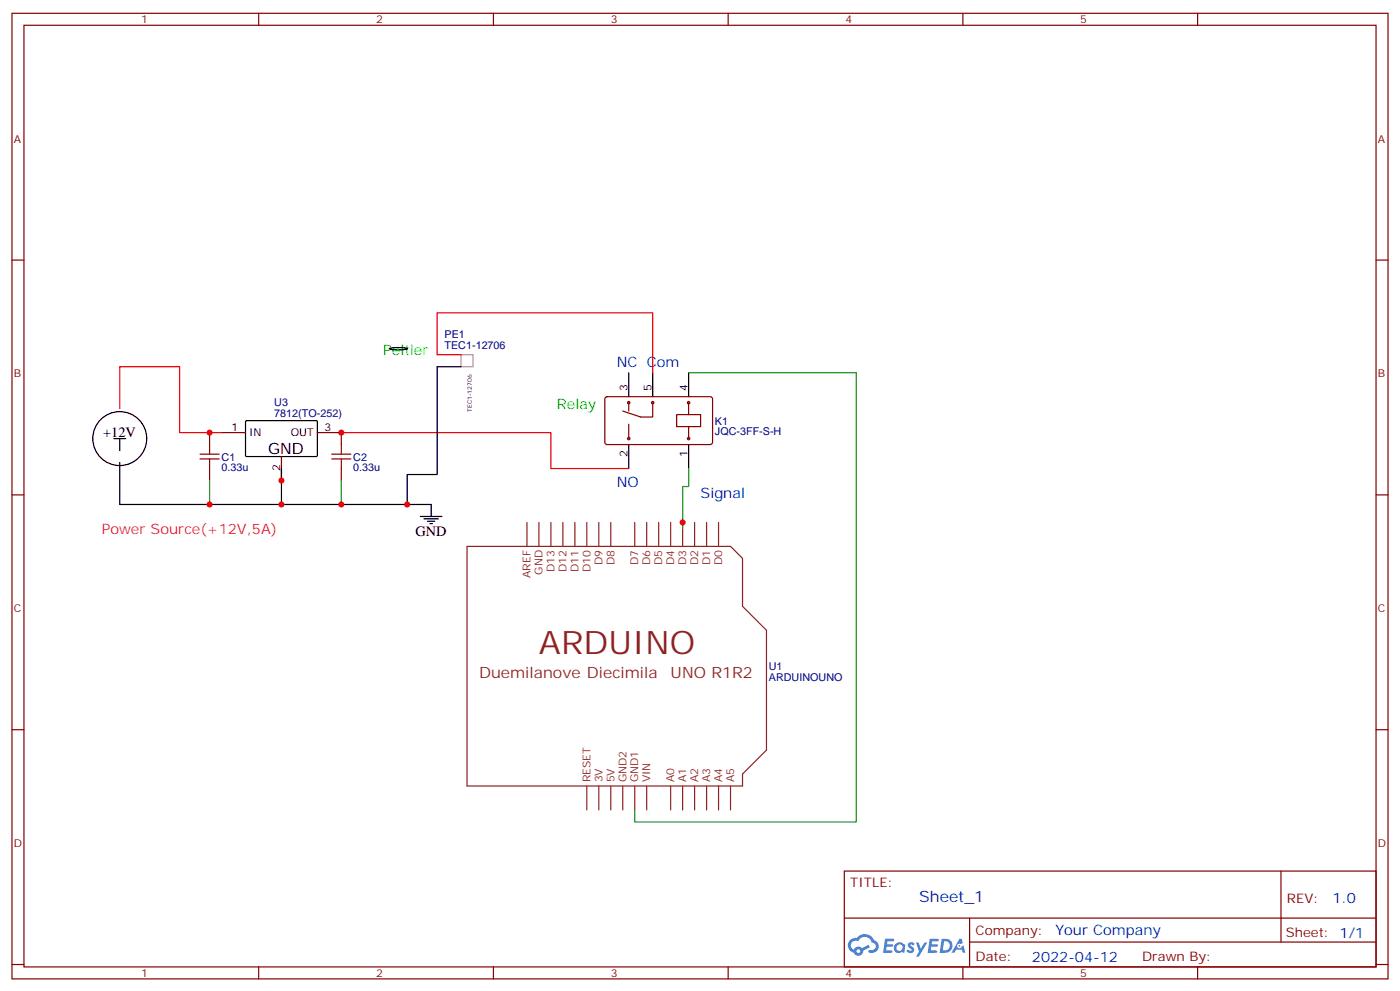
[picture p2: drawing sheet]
<svg xmlns="http://www.w3.org/2000/svg" width="412mm" height="292mm" viewBox="0 0 412 292" stroke-linecap="round" stroke-linejoin="round" font-family="sans-serif">
<g fill="none" stroke="#870000" stroke-width=".35">
<path d="M3.5 3.9h405.4v284.4h-405.4zM7.1 7.4h398.2v277.3h-398.2zM76.2 3.9v3.5M145.3 3.9v3.5M214.5 3.9v3.5M283.6 3.9v3.5M352.8 3.9v3.5M3.5 76.6h3.6M405.3 76.6h3.6M3.5 145.7h3.6M405.3 145.7h3.6M3.5 214.9h3.6"/>
<path d="M405.3 214.9h3.6M248.7 256.5h156.6v28.2h-156.6zM377.3 256.5v20.9M248.7 270.4h156.5M285.6 277.4h119.6M285.6 270.4v14.1M3.5 284h3.6M76.2 284.7v3.6M145.3 284.7v3.6M214.5 284.7v3.6M283.6 284.7v3.6M352.8 284.7v3.6"/>
<path d="M405.3 284h3.6"/>
</g>
<g fill="#5487ff">
<path d="M267.7 277.7a1.22 1.22 0 0 1 1.7 .2l-.4 .6a.47 .47 0 0 0-.3-.4 .47 .47 0 0 0-.5 .2l.1 .2a1.14 1.14 0 0 1 .8 1.8 1.14 1.14 0 0 1-1.9 0l-.2-.2 .5-.6 .7 .5a.29 .29 0 0 0 .3-.3 .29 .29 0 0 0-.2-.3 1.04 1.04 0 0 1-.6-1.7z"/>
<path d="M260.7 276.4h2.4l.3 .2-.2 .5-1.8 .1-.1 .8h1.5l.3 .4-.3 .4h-1.6l-.2 1.1h1.7l.2 .3-.2 .3-2.6 .1z"/>
<path d="M273.8 276.4h2.4l.3 .2-.1 .5-1.8 .1-.2 .8h1.6l.3 .4-.4 .4h-1.6l-.1 1.1h1.7l.2 .3-.2 .3-2.6 .1z"/>
<path d="M282.6 276.4h.7l.3 1.3-.6 .3a.69 .69 0 0 0-1 .3 .69 .69 0 0 0 .4 .9 .69 .69 0 0 0 .9-.6l.5-.2 .6 2.2h-.8l-.2-.9h-1.8l-.5 .9h-.8z"/>
<path d="M269.8 277.5h.8l.6 1.8 1.1-1.8h.9l-2.6 4.2h-.8l.9-1.5z"/>
<path d="M277.4 276.4l-.6 4.2h1.3a2.11 2.11 0 0 0 2.5-2.1 2.11 2.11 0 0 0-2.5-2.1zM278.1 277.2a1.39 1.39 0 0 1 1.7 1.4 1.39 1.39 0 0 1-1.8 1.3h-.3z"/>
<path d="M263.7 278.1a1.54 1.54 0 0 0-.1 2.1 1.54 1.54 0 0 0 2.2 .1l.6 .3 .3-2.3-.2-.3h-.4a1.49 1.49 0 0 0-2.4 .1zM264 279.1a.94 .94 0 0 1 1.8 0 .94 .94 0 0 1-1.8 0z"/>
<path d="M250.4 276.8a2.18 2.18 0 0 0 1.1 3.7 1.44 1.44 0 0 0 1.6 .9 1.44 1.44 0 0 0 1.2-1.4l2-1-.5-.8-1.9 1a1.47 1.47 0 0 0-2.4 .4 1.39 1.39 0 0 1-.7-1.9 1.39 1.39 0 0 1 2-.5 2.12 2.12 0 0 1 2.2-1.3 2.12 2.12 0 0 1 1.9 1.7 1.14 1.14 0 0 1 1.1 1.4 1.14 1.14 0 0 1-1.7 .7 .43 .43 0 0 0-.5 .4 .43 .43 0 0 0 .4 .5 1.98 1.98 0 0 0 2.5-1.2 1.98 1.98 0 0 0-1.2-2.6 3.1 3.1 0 0 0-5.3-.6l-.9 .1zM252.3 280.1a.55 .55 0 0 1 1.1 0 .55 .55 0 0 1-1.1 0z"/>
<circle cx="282.6" cy="278.5" r=".26"/>
</g>
<path d="M135.8 104.5h3.5v3.5h-3.5z" fill="#fff" stroke="#999" stroke-width=".35"/>
<path d="M135.8 104.5h-7v-12.4h63.5v17.6M35.3 120.3v-12.3h17.6v19.4h12.4M100.5 127.4h61.8v10.6h22.9" fill="none" stroke="#f00" stroke-width=".35"/>
<g fill="none" stroke="#000" stroke-width=".35">
<path d="M114.7 102.7a10.1 10.1 0 0 1 5.2 0 10.1 10.1 0 0 1-5.2 0zM135.8 108h-7v31.7h-8.9v8.9M185.2 109.7v7.1M192.3 109.7v7.1M202.8 109.7v7.1M33.5 129.2h3.5M35.3 136.2v12.4h47.6v-10.6M35.3 129.2v3.5M72.4 124l.3-.1h20.6l.2 .3-.1 10.1-.3 .1h-20.6l-.2-.3zM185.2 130.9v7.1M202.8 130.9v7.1M82.9 148.6h44.1v3.5"/>
<path d="M123.8 152.1h6.4M124.9 152.8h4.2M125.9 153.5h2.2M126.6 154.2h.8"/>
<circle cx="35.3" cy="129.2" r="7.9"/>
</g>
<g fill="none" stroke="#870000" stroke-width=".35">
<path d="M178.4 117l.5-.2 30.6 .1 .4 .6-.1 13-.6 .4-30.6-.1-.4-.6v-12.7zM185.2 118.6v2.4M192.3 118.6v4.2h-3.6l-5.3-1.8M202.8 118.6v3.5M61.7 127.4v3.5M61.7 138v3.5M65.3 127.4h7M82.9 134.4v7.1M93.5 127.4h7v3.5M100.5 138v3.5M185.2 124.9v4.3M199.3 122.1h7.1v3.5h-7.1z"/>
<path d="M202.8 125.6v3.6"/>
<circle cx="185.2" cy="118.6" r=".35"/>
<circle cx="192.3" cy="118.6" r=".35"/>
<circle cx="202.8" cy="118.6" r=".35"/>
<circle cx="185.2" cy="129.2" r=".35"/>
<circle cx="202.8" cy="129.2" r=".35"/>
</g>
<g fill="none" stroke="#8c2424" stroke-width=".35">
<path d="M155.2 153.8v7.1M158.7 153.8v7.1M162.3 153.8v7.1M165.8 153.8v7.1M169.3 153.8v7.1M172.9 153.8v7.1M176.4 153.8v7.1M179.9 153.8v7.1M187 153.8v7.1M190.5 153.8v7.1M194 153.8v7.1M197.6 153.8v7.1"/>
<path d="M201.1 153.8v7.1M204.6 153.8v7.1M208.1 153.8v7.1M211.7 153.8v7.1M137.6 160.9h77.6l3.5 3.5v14.1l7.1 7.1v35.3l-7.1 7v3.6h-81.1zM172.9 231.5v7M176.4 231.5v7M179.9 231.5v7M183.4 231.5v7M187 231.5v7M190.5 231.5v7M197.6 231.5v7"/>
<path d="M201.1 231.5v7M204.6 231.5v7M208.1 231.5v7M211.7 231.5v7M215.2 231.5v7"/>
</g>
<path d="M202.8 109.7h49.4v132.3h-65.2v-3.5M202.8 138v5.3h-1.7v12.3M61.7 141.5v7.1M100.5 141.5v7.1" fill="none" stroke="#008700" stroke-width=".35"/>
<path d="M58.9 135.1h5.7M58.9 133.7h5.7M61.7 130.9v2.8M61.7 135.1v2.9M97.7 135.1h5.7M97.7 133.7h5.7M100.5 130.9v2.8M100.5 135.1v2.9" fill="none" stroke="#a10000" stroke-width=".35"/>
<g fill="#c00">
<circle cx="201.1" cy="153.8" r=".88"/>
<circle cx="82.9" cy="141.5" r=".88"/>
<circle cx="82.9" cy="148.6" r=".88"/>
<circle cx="61.7" cy="127.4" r=".88"/>
<circle cx="61.7" cy="148.6" r=".88"/>
<circle cx="100.5" cy="127.4" r=".88"/>
<circle cx="100.5" cy="148.6" r=".88"/>
<circle cx="119.9" cy="148.6" r=".88"/>
</g>
<text font-size="9.5" fill="#8d2323" x="158.7" y="192.7">ARDUINO</text>
<text font-size="4.6" x="79" y="133.7">GND</text>
<g font-size="4.6" fill="#8d2323">
<text x="141.1" y="199.7">Duemilanove Diecimila</text>
<text x="197.6" y="199.7">UNO R1R2</text>
</g>
<text font-size="4.6" fill="#00f" x="270.8" y="265.5">Sheet_1</text>
<g font-size="4.2" fill="#0f0">
<text x="112.9" y="104.5">Peltier</text>
<text x="164" y="120.3">Relay</text>
</g>
<g font-size="4.2" fill="#00f">
<text x="181.7" y="108">NC Com</text>
<text x="181.7" y="143.3">NO</text>
<text x="206.4" y="146.8">Signal</text>
<text x="392.5" y="265.8">1.0</text>
<text x="310.9" y="275.3">Your Company</text>
<text x="304" y="283.1">2022-04-12</text>
</g>
<g font-size="4.2">
<text x="30.4" y="128.8">+12V</text>
<text x="122.4" y="157.7">GND</text>
</g>
<text font-size="4.2" fill="#f06" x="30" y="157.4">Power Source(+12V,5A)</text>
<g font-size="3.9" fill="#800">
<text x="250.5" y="261.1">TITLE:</text>
<text x="379.1" y="265.8">REV:</text>
<text x="287.4" y="275.3">Company:</text>
<text x="378.7" y="275.9">Sheet: 1/1</text>
<text x="287.4" y="283">Date:</text>
<text x="336.4" y="283.1">Drawn By:</text>
</g>
<g font-size="3.2" fill="#800">
<text x="41.6" y="6.9">1</text>
<text x="110.8" y="6.9">2</text>
<text x="179.9" y="6.9">3</text>
<text x="249.1" y="6.9">4</text>
<text x="318.2" y="6.9">5</text>
<text x="4.1" y="42">A</text>
<text x="405.9" y="42">A</text>
<text x="4.1" y="111.2">B</text>
<text x="405.9" y="111.2">B</text>
<text x="4.1" y="180.3">C</text>
<text x="405.9" y="180.3">C</text>
<text x="4.1" y="249.4">D</text>
<text x="405.9" y="249.4">D</text>
<text x="41.6" y="287.7">1</text>
<text x="110.8" y="287.7">2</text>
<text x="179.9" y="287.7">3</text>
<text x="249.1" y="287.7">4</text>
<text x="318.2" y="287.7">5</text>
</g>
<g font-size="3.2" fill="#000080">
<text x="130.9" y="99.6">PE1</text>
<text x="130.9" y="102.7">TEC1-12706</text>
<text x="80.8" y="119.7">U3</text>
<text x="80.8" y="122.7">7812(TO-252)</text>
<text x="210.6" y="125.1">K1</text>
<text x="210.6" y="128.1">JQC-3FF-S-H</text>
<text x="65.3" y="135.7">C1</text>
<text x="104.1" y="135.7">C2</text>
<text x="65.3" y="138.7">0.33u</text>
<text x="104.1" y="138.7">0.33u</text>
<text x="226.5" y="197.4">U1</text>
<text x="226.5" y="200.5">ARDUINOUNO</text>
</g>
<g font-size="3.2">
<text x="184.9" y="115" transform="rotate(-90 184.9 115)">3</text>
<text x="191.9" y="115" transform="rotate(-90 191.9 115)">5</text>
<text x="202.5" y="115" transform="rotate(-90 202.5 115)">4</text>
<text x="68.2" y="127">1</text>
<text x="73.4" y="128.4">IN</text>
<text x="85.7" y="128.4">OUT</text>
<text x="95.6" y="127">3</text>
<text x="184.9" y="134.7" transform="rotate(-90 184.9 134.7)">2</text>
<text x="202.5" y="134.7" transform="rotate(-90 202.5 134.7)">1</text>
<text x="82.5" y="138.6" transform="rotate(-90 82.5 138.6)">2</text>
</g>
<g font-size="3.2" fill="#8d2323">
<text x="177.4" y="166.4" transform="rotate(-90 177.4 166.4)">D9</text>
<text x="181" y="166.4" transform="rotate(-90 181 166.4)">D8</text>
<text x="188" y="166.4" transform="rotate(-90 188 166.4)">D7</text>
<text x="191.6" y="166.4" transform="rotate(-90 191.6 166.4)">D6</text>
<text x="195.1" y="166.4" transform="rotate(-90 195.1 166.4)">D5</text>
<text x="198.6" y="166.4" transform="rotate(-90 198.6 166.4)">D4</text>
<text x="202.1" y="166.4" transform="rotate(-90 202.1 166.4)">D3</text>
<text x="205.7" y="166.4" transform="rotate(-90 205.7 166.4)">D2</text>
<text x="209.2" y="166.4" transform="rotate(-90 209.2 166.4)">D1</text>
<text x="212.7" y="166.4" transform="rotate(-90 212.7 166.4)">D0</text>
<text x="156.3" y="170.2" transform="rotate(-90 156.3 170.2)">AREF</text>
<text x="159.8" y="169.2" transform="rotate(-90 159.8 169.2)">GND</text>
<text x="163.3" y="168.4" transform="rotate(-90 163.3 168.4)">D13</text>
<text x="166.9" y="168.4" transform="rotate(-90 166.9 168.4)">D12</text>
<text x="170.4" y="168.4" transform="rotate(-90 170.4 168.4)">D11</text>
<text x="173.9" y="168.4" transform="rotate(-90 173.9 168.4)">D10</text>
<text x="173.9" y="230.4" transform="rotate(-90 173.9 230.4)">RESET</text>
<text x="177.4" y="230.4" transform="rotate(-90 177.4 230.4)">3V</text>
<text x="181" y="230.4" transform="rotate(-90 181 230.4)">5V</text>
<text x="184.5" y="230.4" transform="rotate(-90 184.5 230.4)">GND2</text>
<text x="188" y="230.4" transform="rotate(-90 188 230.4)">GND1</text>
<text x="191.6" y="230.4" transform="rotate(-90 191.6 230.4)">VIN</text>
<text x="198.6" y="230.4" transform="rotate(-90 198.6 230.4)">A0</text>
<text x="202.1" y="230.4" transform="rotate(-90 202.1 230.4)">A1</text>
<text x="205.7" y="230.4" transform="rotate(-90 205.7 230.4)">A2</text>
<text x="209.2" y="230.4" transform="rotate(-90 209.2 230.4)">A3</text>
<text x="212.7" y="230.4" transform="rotate(-90 212.7 230.4)">A4</text>
<text x="216.3" y="230.4" transform="rotate(-90 216.3 230.4)">A5</text>
</g>
<text font-size="1.8" x="139" y="121.2" transform="rotate(-90 139 121.2)">TEC1-12706</text>
</svg>
